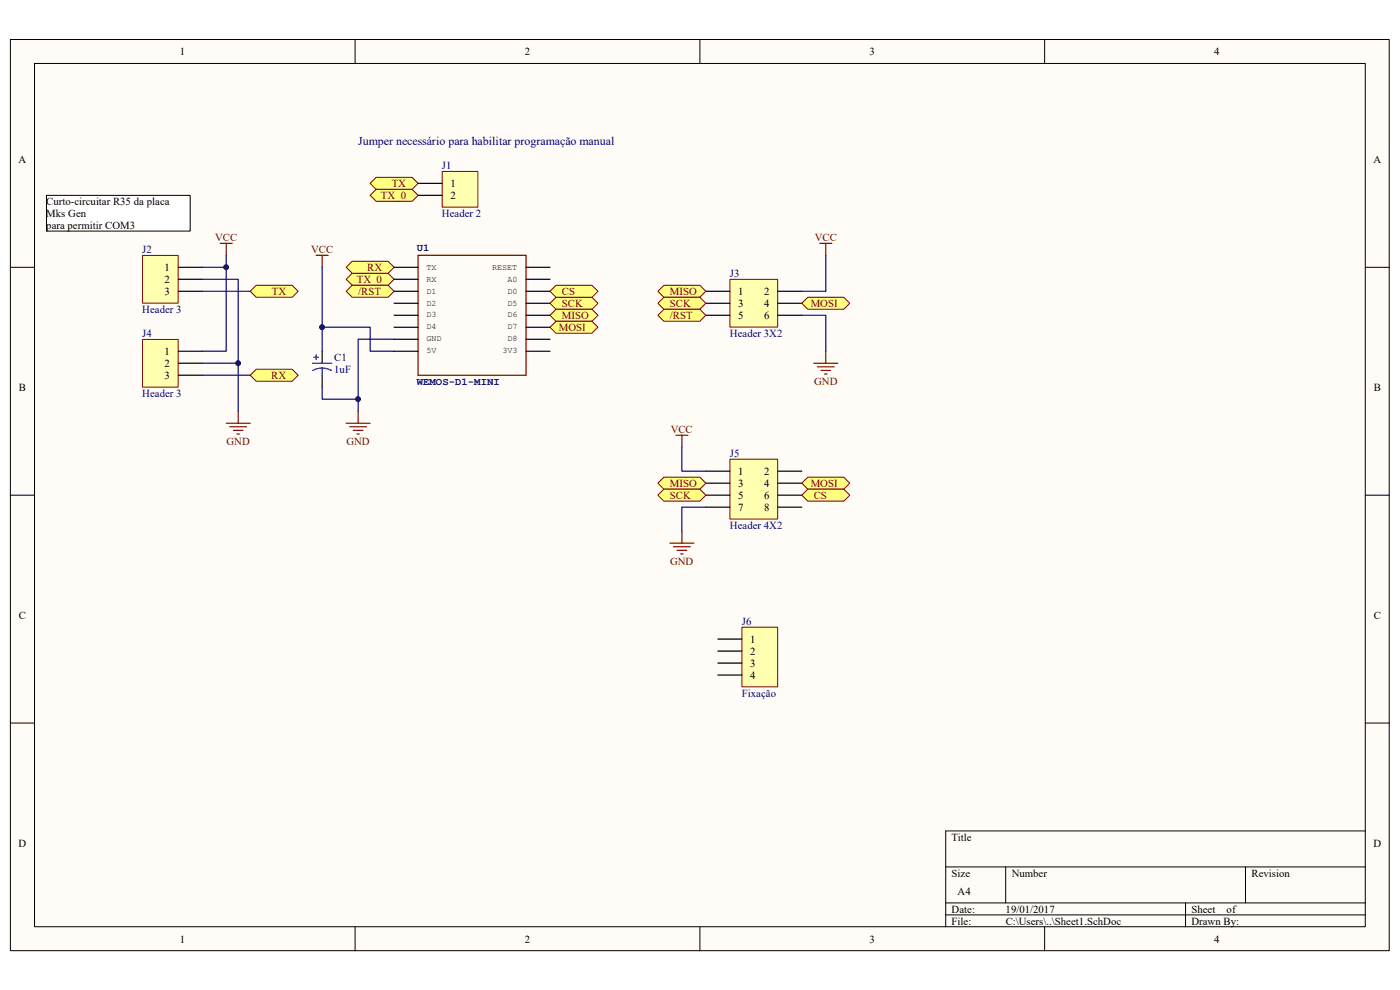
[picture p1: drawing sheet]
<svg xmlns="http://www.w3.org/2000/svg" width="297mm" height="210mm" viewBox="0 0 297 210" stroke-linecap="round" stroke-linejoin="round" font-family="sans-serif">
<path d="M2.2 8.4h292.5v193.3h-292.5z" fill="#fffcf8"/>
<path d="M2.2 8.4h292.5v193.3h-292.5z" fill="none" stroke="#000" stroke-width=".21"/>
<path d="M7.4 13.5h282.2v183.1h-282.2z" fill="#fffcf8"/>
<g fill="none" stroke="#000" stroke-width=".21">
<path d="M7.3 13.5h282.3v183.1h-282.3zM75.3 8.4v5.1M148.5 8.4v5.1M221.6 8.4v5.1M2.2 56.7h5.1M289.7 56.7h5.1M2.2 105h5.1M289.7 105h5.1M2.2 153.4h5.1M289.7 153.4h5.1M289.7 176.3h-89.1v20.3M75.3 196.6v5.1"/>
<path d="M148.5 196.6v5.1M200.6 183.9h89.1M200.6 191.5h89.1M200.6 194.1h89.1M213.4 183.9v7.6M221.6 196.6v5.1M251.5 191.5v5.1M264.2 183.9v7.6"/>
</g>
<path d="M154.9 59.3h10.1v10.1h-10.1z" fill="#ffffb0"/>
<path d="M154.9 59.3h10.1v10.1h-10.1z" fill="none" stroke="#800000" stroke-width=".21"/>
<path d="M149.8 61.8h5M149.8 64.3h5M149.8 66.9h5M165 61.8h5.1M165 64.3h5.1M165 66.9h5.1" fill="none" stroke="#000" stroke-width=".25"/>
<g fill="#ffff80" stroke="#800000" stroke-width=".21">
<path d="M139.6 61.8l1.2-1.3h7.7l1.3 1.3-1.3 1.3h-7.7z" fill-rule="evenodd"/>
<path d="M140.8 63.1h7.7l1.3 1.2-1.3 1.3h-7.7l-1.2-1.3z" fill-rule="evenodd"/>
<path d="M139.6 66.9l1.2-1.3h7.7l1.3 1.3-1.3 1.3h-7.7z" fill-rule="evenodd"/>
<path d="M170.1 64.3l1.3-1.2h7.6l1.3 1.2-1.3 1.3h-7.6z" fill-rule="evenodd"/>
</g>
<g fill="none" stroke="#800000" stroke-width=".25">
<path d="M67.1 54.2h2.5M68.3 54.2v2.5M173.9 51.6h2.6M175.2 51.6v2.6M172.6 77.1h5.1M173.4 77.8h3.6M174.2 78.6h2M174.9 79.3h.5M175.2 74.5v2.6M73.4 89.8h5.1M74.2 90.5h3.6M75 91.3h2"/>
<path d="M75.7 92.1h.5M76 87.2v2.6"/>
</g>
<path d="M175.2 54.2v7.6h-5.1M170.1 66.9h5.1v7.6" fill="none" stroke="#000080" stroke-width=".25"/>
<path d="M68.3 74.5v2.6M68.3 79.6v2.5" fill="none" stroke="#000" stroke-width=".25"/>
<path d="M66.3 77.1h4.1M66.6 75.8h1M67.1 75.3v1M68.3 78.1v1.5M68.3 78.1l-.8 .1-1.1 .4M68.3 78.1l1.3 .2 .7 .3" fill="none" stroke="#00f" stroke-width=".25"/>
<g fill="#ffff80" stroke="#800000" stroke-width=".21">
<path d="M116.7 64.3l1.3-1.2h7.6l1.3 1.2-1.3 1.3h-7.6z" fill-rule="evenodd"/>
<path d="M116.7 66.9l1.3-1.3h7.6l1.3 1.3-1.3 1.3h-7.6z" fill-rule="evenodd"/>
<path d="M116.7 69.4l1.3-1.2h7.6l1.3 1.2-1.3 1.3h-7.6z" fill-rule="evenodd"/>
</g>
<path d="M154.9 97.5h10.1v12.6h-10.1z" fill="#ffffb0"/>
<path d="M154.9 97.4h10.1v12.7h-10.1z" fill="none" stroke="#800000" stroke-width=".21"/>
<path d="M149.8 100h5M165 100h5.1M149.8 102.5h5M149.8 105h5M149.8 107.6h5M165 102.5h5.1M165 105h5.1M165 107.6h5.1" fill="none" stroke="#000" stroke-width=".25"/>
<path d="M143.4 92.3h2.5M144.7 92.3v2.6M142.1 115.2h5.1M142.9 116h3.5M143.6 116.7h2.1M144.4 117.5h.5M144.7 112.7v2.5" fill="none" stroke="#800000" stroke-width=".25"/>
<path d="M144.7 94.9v5.1h5.1M149.8 107.6h-5.1v5.1" fill="none" stroke="#000080" stroke-width=".25"/>
<g fill="#ffff80" stroke="#800000" stroke-width=".21">
<path d="M139.6 102.5l1.2-1.3h7.7l1.3 1.3-1.3 1.3h-7.7z" fill-rule="evenodd"/>
<path d="M139.6 105l1.2-1.2h7.7l1.3 1.2-1.3 1.3h-7.7z" fill-rule="evenodd"/>
<path d="M171.4 101.2h7.6l1.3 1.3-1.3 1.3h-7.6l-1.3-1.3z" fill-rule="evenodd"/>
<path d="M170.1 105l1.3-1.2h7.6l1.3 1.2-1.3 1.3h-7.6z" fill-rule="evenodd"/>
</g>
<path d="M157.4 133.1h7.6v12.6h-7.6z" fill="#ffffb0"/>
<path d="M157.4 133.1h7.6v12.6h-7.6z" fill="none" stroke="#800000" stroke-width=".21"/>
<path d="M152.3 135.6h5.1M152.3 138.1h5.1M152.3 140.7h5.1M152.3 143.2h5.1" fill="none" stroke="#000" stroke-width=".25"/>
<path d="M30.3 54.2h7.5v10.1h-7.5z" fill="#ffffb0"/>
<path d="M30.2 54.2h7.6v10.1h-7.6z" fill="none" stroke="#800000" stroke-width=".21"/>
<path d="M37.8 56.7h5.1M37.8 59.2h5.1M37.8 61.8h5.1" fill="none" stroke="#000" stroke-width=".25"/>
<path d="M30.3 72.1h7.5v10h-7.5z" fill="#ffffb0"/>
<path d="M30.2 72h7.6v10.1h-7.6z" fill="none" stroke="#800000" stroke-width=".21"/>
<path d="M37.8 74.5h5.1M37.8 77.1h5.1M37.8 79.6h5.1" fill="none" stroke="#000" stroke-width=".25"/>
<path d="M46.7 51.6h2.6M48 51.6v2.6M48 89.8h5.1M48.8 90.5h3.5M49.5 91.3h2.1M50.3 92.1h.5M50.5 87.2v2.6" fill="none" stroke="#800000" stroke-width=".25"/>
<path d="M42.9 59.2h7.6v17.9M48 54.2v2.5h-5.1M48 56.7v17.8h-5.1M42.9 77.1h7.6v10.1" fill="none" stroke="#000080" stroke-width=".25"/>
<g fill="#000080" stroke="#000080" stroke-width=".21">
<circle cx="48" cy="56.7" r=".48"/>
<circle cx="50.5" cy="77" r=".48"/>
</g>
<g fill="#ffff80" stroke="#800000" stroke-width=".21">
<path d="M53.1 61.8l1.3-1.3h7.6l1.3 1.3-1.3 1.3h-7.6z" fill-rule="evenodd"/>
<path d="M53.1 79.6l1.3-1.3h7.6l1.3 1.3-1.3 1.3h-7.6z" fill-rule="evenodd"/>
</g>
<path d="M42.9 61.8h10.2M42.9 79.6h10.2" fill="none" stroke="#000080" stroke-width=".25"/>
<path d="M9.9 41.5h30.4v7.5h-30.4z" fill="#fff"/>
<path d="M9.9 41.4h30.4v7.6h-30.4z" fill="none" stroke="#000" stroke-width=".21"/>
<path d="M116.7 61.8l1.3-1.3h7.6l1.3 1.3-1.3 1.3h-7.6z" fill-rule="evenodd" fill="#ffff80" stroke="#800000" stroke-width=".21"/>
<path d="M93.9 36.4h7.5v7.5h-7.5z" fill="#ffffb0"/>
<path d="M93.8 36.4h7.6v7.5h-7.6z" fill="none" stroke="#800000" stroke-width=".21"/>
<path d="M88.7 38.9h5.1M88.7 41.4h5.1" fill="none" stroke="#000" stroke-width=".25"/>
<g fill="#ffff80" stroke="#800000" stroke-width=".21">
<path d="M78.5 38.9l1.3-1.3h7.6l1.3 1.3-1.3 1.3h-7.6z" fill-rule="evenodd"/>
<path d="M78.5 41.4l1.3-1.2h7.6l1.3 1.2-1.3 1.3h-7.6z" fill-rule="evenodd"/>
</g>
<path d="M68.3 56.7v17.8M68.3 69.4h10.2v5.1h5.1M83.6 72h-7.6v12.7h-7.7v-2.6M76 84.7v2.5" fill="none" stroke="#000080" stroke-width=".25"/>
<g fill="#000080" stroke="#000080" stroke-width=".21">
<circle cx="68.3" cy="69.4" r=".48"/>
<circle cx="76" cy="84.7" r=".48"/>
</g>
<g fill="#ffff80" stroke="#800000" stroke-width=".21">
<path d="M73.4 59.2l1.3-1.2h7.6l1.3 1.2-1.3 1.3h-7.6z" fill-rule="evenodd"/>
<path d="M74.7 55.4h7.6l1.3 1.3-1.3 1.3h-7.6l-1.3-1.3z" fill-rule="evenodd"/>
<path d="M73.4 61.8l1.3-1.3h7.6l1.3 1.3-1.3 1.3h-7.6z" fill-rule="evenodd"/>
</g>
<path d="M88.7 54.2h22.9v25.4h-22.9z" fill="none" stroke="#800000" stroke-width=".25"/>
<g fill="none" stroke="#000" stroke-width=".25">
<path d="M83.6 56.7h5.1M83.6 59.2h5.1M111.6 56.7h5.1M111.6 59.2h5.1M83.6 61.8h5.1M83.6 64.3h5.1M83.6 66.9h5.1M83.6 69.4h5.1M83.6 72h5.1M83.6 74.5h5.1M111.6 61.8h5.1M111.6 64.3h5.1"/>
<path d="M111.6 66.9h5.1M111.6 69.4h5.1M111.6 72h5.1M111.6 74.5h5.1"/>
</g>
<text font-size="2.5" fill="#000080" x="76" y="30.7">Jumper necessário para habilitar programação manual</text>
<g font-size="2.3">
<text x="38.2" y="11.7">1</text>
<text x="111.3" y="11.7">2</text>
<text x="184.5" y="11.7">3</text>
<text x="257.6" y="11.7">4</text>
<text x="3.9" y="34.6">A</text>
<text x="291.4" y="34.6">A</text>
<text x="95.5" y="39.7">1</text>
<text x="9.8" y="43.5">Curto-circuitar R35 da placa</text>
<text x="9.8" y="46">Mks Gen</text>
<text x="95.5" y="42.2">2</text>
<text x="9.8" y="48.6">para permitir COM3</text>
<text x="34.9" y="57.5">1</text>
<text x="34.9" y="60">2</text>
<text x="34.9" y="62.6">3</text>
<text x="156.6" y="62.6">1</text>
<text x="156.6" y="65.1">3</text>
<text x="162.1" y="62.6">2</text>
<text x="162.1" y="65.1">4</text>
<text x="156.6" y="67.6">5</text>
<text x="162.1" y="67.6">6</text>
<text x="34.9" y="75.3">1</text>
<text x="34.9" y="77.9">2</text>
<text x="4" y="82.9">B</text>
<text x="34.9" y="80.4">3</text>
<text x="291.5" y="82.9">B</text>
<text x="156.6" y="100.7">1</text>
<text x="162.1" y="100.7">2</text>
<text x="156.6" y="103.3">3</text>
<text x="156.6" y="105.8">5</text>
<text x="162.1" y="103.3">4</text>
<text x="162.1" y="105.8">6</text>
<text x="156.6" y="108.4">7</text>
<text x="162.1" y="108.4">8</text>
<text x="4" y="131.3">C</text>
<text x="291.5" y="131.3">C</text>
<text x="159.2" y="136.4">1</text>
<text x="159.2" y="138.9">2</text>
<text x="159.2" y="141.4">3</text>
<text x="159.2" y="144">4</text>
<text x="3.9" y="179.6">D</text>
<text x="201.9" y="178.3">Title</text>
<text x="291.4" y="179.6">D</text>
<text x="201.9" y="186">Size</text>
<text x="214.6" y="186">Number</text>
<text x="265.5" y="186">Revision</text>
<text x="203.2" y="189.8">A4</text>
<text x="201.9" y="193.6">Date:</text>
<text x="201.9" y="196.1">File:</text>
<text x="213.3" y="193.6">19/01/2017</text>
<text x="213.4" y="196.1">C:\Users\..\Sheet1.SchDoc</text>
<text x="252.8" y="193.6">Sheet</text>
<text x="252.8" y="196.1">Drawn By:</text>
<text x="260.2" y="193.6">of</text>
<text x="38.2" y="199.9">1</text>
<text x="111.3" y="199.9">2</text>
<text x="184.5" y="199.9">3</text>
<text x="257.6" y="199.9">4</text>
</g>
<g font-size="2.3" fill="#000080">
<text x="93.8" y="35.9">J1</text>
<text x="93.8" y="46">Header 2</text>
<text x="30.2" y="53.7">J2</text>
<text x="154.9" y="58.8">J3</text>
<text x="30.2" y="66.4">Header 3</text>
<text x="30.2" y="71.5">J4</text>
<text x="154.9" y="71.5">Header 3X2</text>
<text x="70.9" y="76.6">C1</text>
<text x="70.9" y="79.1">1uF</text>
<text x="30.2" y="84.2">Header 3</text>
<text x="154.9" y="96.9">J5</text>
<text x="154.9" y="112.2">Header 4X2</text>
<text x="157.4" y="132.5">J6</text>
<text x="157.4" y="147.8">Fixação</text>
</g>
<g font-size="2.3" fill="#800000">
<text x="83.1" y="39.7">TX</text>
<text x="80.8" y="42.2">TX_0</text>
<text x="45.6" y="51.1">VCC</text>
<text x="66" y="53.7">VCC</text>
<text x="172.8" y="51.1">VCC</text>
<text x="77.9" y="57.5">RX</text>
<text x="57.7" y="62.6">TX</text>
<text x="75.7" y="60">TX_0</text>
<text x="76" y="62.6">/RST</text>
<text x="119.2" y="65.1">SCK</text>
<text x="119.2" y="62.6">CS</text>
<text x="142.1" y="62.6">MISO</text>
<text x="142.1" y="65.1">SCK</text>
<text x="172" y="65.1">MOSI</text>
<text x="118.6" y="70.2">MOSI</text>
<text x="119.2" y="67.6">MISO</text>
<text x="142.1" y="67.6">/RST</text>
<text x="57.5" y="80.4">RX</text>
<text x="172.7" y="81.7">GND</text>
<text x="48" y="94.4">GND</text>
<text x="73.5" y="94.4">GND</text>
<text x="142.3" y="91.8">VCC</text>
<text x="142.1" y="103.3">MISO</text>
<text x="142.1" y="105.8">SCK</text>
<text x="172" y="103.3">MOSI</text>
<text x="172.6" y="105.8">CS</text>
<text x="142.2" y="119.8">GND</text>
</g>
<g font-size="2.2" fill="#000080">
<text x="88.4" y="53.2">U1</text>
<text x="88.4" y="81.7">WEMOS-D1-MINI</text>
</g>
<g font-size="1.8">
<text x="90.5" y="59.7">RX</text>
<text x="90.5" y="57.2">TX</text>
<text x="104.4" y="57.2">RESET</text>
<text x="107.7" y="59.7">A0</text>
<text x="90.5" y="64.8">D2</text>
<text x="90.5" y="62.3">D1</text>
<text x="107.7" y="62.3">D0</text>
<text x="107.7" y="64.8">D5</text>
<text x="90.5" y="69.9">D4</text>
<text x="90.5" y="67.4">D3</text>
<text x="107.7" y="67.4">D6</text>
<text x="107.7" y="69.9">D7</text>
<text x="90.5" y="75">5V</text>
<text x="90.5" y="72.4">GND</text>
<text x="106.6" y="75">3V3</text>
<text x="107.7" y="72.4">D8</text>
</g>
</svg>
